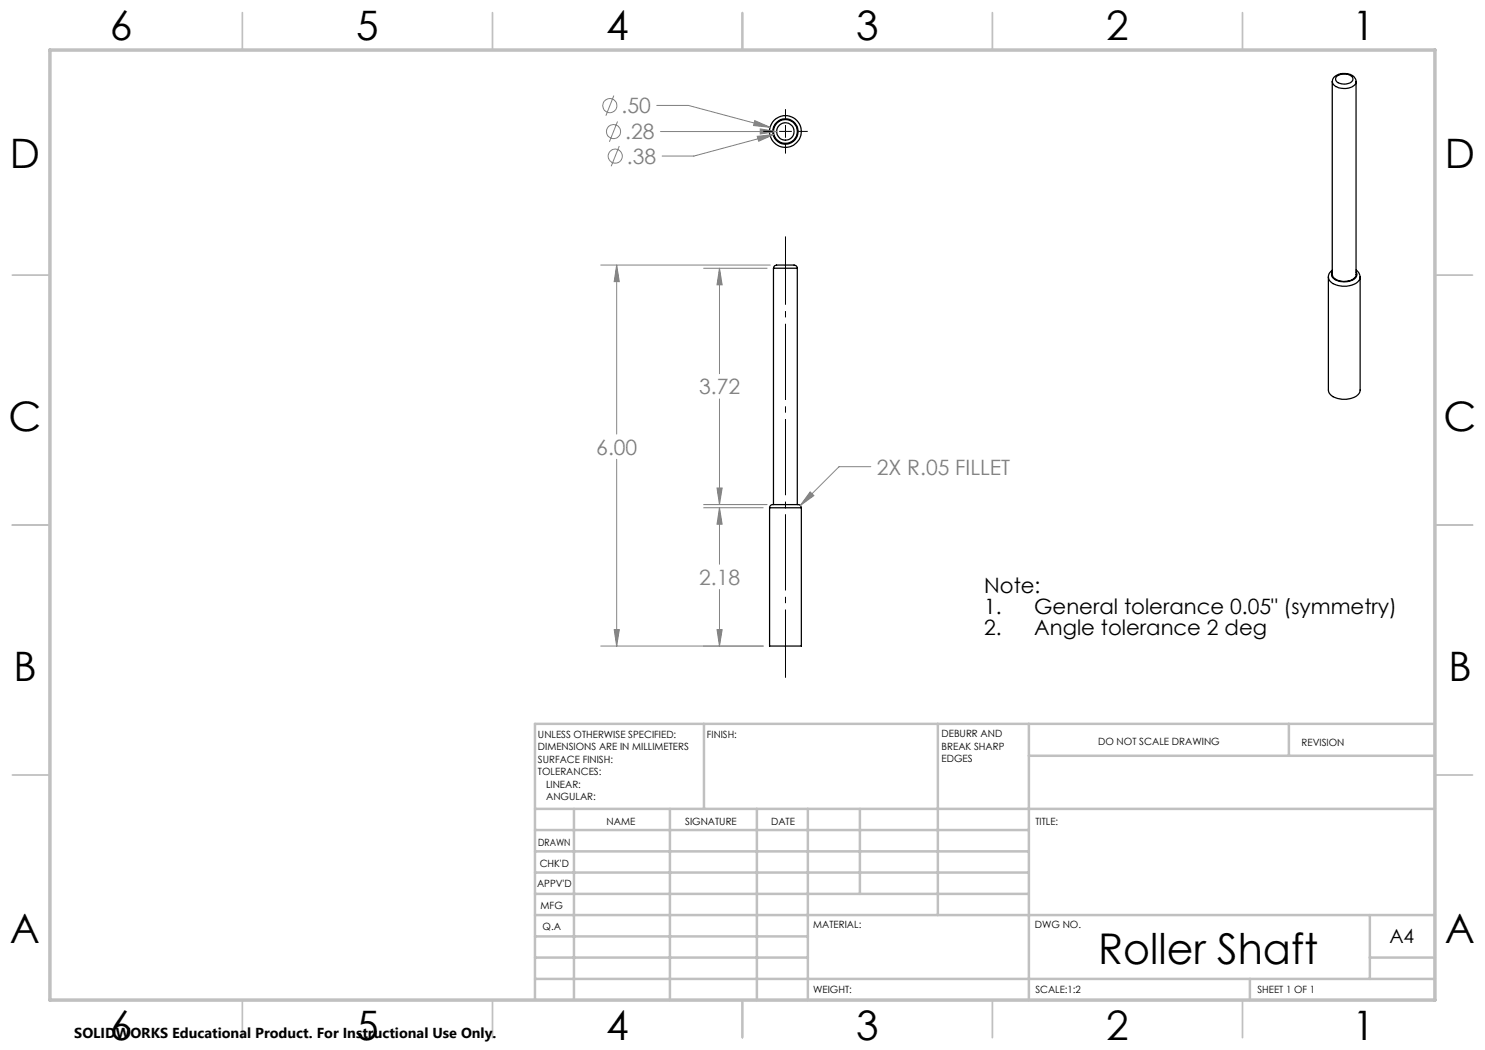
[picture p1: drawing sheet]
<svg xmlns="http://www.w3.org/2000/svg" width="297mm" height="210mm" viewBox="0 0 297 210" stroke-linecap="round" stroke-linejoin="round" font-family="sans-serif">
<g fill="none" stroke="#000" stroke-width=".25">
<path d="M266.5 16.3a2.03 2.03 0 0 0 2.2 1.4 2.13 2.13 0 0 0 2.5-1.4v38.6a1.91 1.91 0 0 1-2.1 1.4 2.37 2.37 0 0 1-2.6-1.3zM266.5 16.3a2.1 2.1 0 0 1 2.6-1.6 1.91 1.91 0 0 1 2.1 1.6M267.3 15.4a2.38 2.38 0 0 1 3.2 .1 1.07 1.07 0 0 1-1.2 1.3 1.86 1.86 0 0 1-2.2-.9zM154.7 53.6a1.13 1.13 0 0 1 1.5-.6 6.3 6.3 0 0 1 3.1 .2l.2 .4M154.7 53.6h4.8M154.7 53.6v47.3M159.5 53.6v47.3M265.7 55.4v22.6a2.36 2.36 0 0 0 2.3 1.8 3.8 3.8 0 0 0 3.9-1.3l.1-.5v-22.6M265.7 55.4a2.36 2.36 0 0 0 2.3 1.8 3.8 3.8 0 0 0 3.9-1.3l.1-.5M266.5 54l-.7 .7-.1 .7M266.5 54.4a1.29 1.29 0 0 0 1.2 1.8 3.3 3.3 0 0 0 3.6-.9l.1-.4-.2-.5M271.2 54l.5 .4 .3 1"/>
<path d="M153.9 101.6a.83 .83 0 0 1 1.2-.7h4.5a.63 .63 0 0 1 .7 .7M153.9 101.6v27.6h6.4v-27.6M153.9 101.6h6.4"/>
<circle cx="157.1" cy="26.3" r="2.38"/>
<circle cx="157.1" cy="26.3" r="2.55"/>
<circle cx="157.1" cy="26.3" r="3.2"/>
<circle cx="157.1" cy="26.3" r="1.75"/>
</g>
<path d="M120.2 53h33.9M123.3 53l.6 3.3h-1.1zM123.3 53v33.8M123.3 91.9v37.3M120.2 129.2h32.4" fill="none" stroke="#808080" stroke-width=".2"/>
<g fill="none" stroke="#c0c0c0" stroke-width=".35">
<path d="M48.5 2.5v7.5M98.5 2.5v7.5M148.5 2.5v7.5M198.5 2.5v7.5M248.5 2.5v7.5M2.5 55h7.5M287 55h7.5M2.5 105h7.5M287 105h7.5M2.5 155h7.5M287 155h7.5M48.5 200v7.5"/>
<path d="M98.5 200v7.5M148.5 200v7.5M198.5 200v7.5M248.5 200v7.5"/>
</g>
<g fill="none" stroke="#c0c0c0" stroke-width=".5">
<path d="M140.8 144.8v17M187.6 144.8v38.2M205.8 144.8v55.2M205.8 151.2h81.2M257.8 144.8v6.4M287 144.8h-180v55.2M107 161.8h180M107 178.8h98.8M107 174.5h98.8M107 170.3h98.8M107 166h98.8M114.8 161.8v38.2"/>
<path d="M134 161.8v38.2M151.4 161.8v38.2M161.6 161.8v38.2M172 161.8v17M107 195.8h180M107 191.5h54.6M107 187.3h54.6M107 183h180M250 195.8v4.2M274 191.5h13M274 183v12.8"/>
</g>
<path d="M10 10h277v190h-277z" fill="none" stroke="#c0c0c0" stroke-width=".7"/>
<path d="M123.3 53l.6 3.3h-1.1z" fill="#808080"/>
<path d="M122.8 125.9h1.1l-.6 3.3z" fill="none" stroke="#808080" stroke-width=".2"/>
<path d="M122.8 125.9h1.1l-.6 3.3z" fill="#808080"/>
<path d="M140.7 53.6h12.7M143.9 53.6l.5 3.4h-1zM143.9 53.6v21.1M143.9 79.8v21.1M140.7 100.9h12.7" fill="none" stroke="#808080" stroke-width=".2"/>
<path d="M143.9 53.6l.5 3.4h-1z" fill="#808080"/>
<path d="M143.4 97.6h1l-.5 3.3z" fill="none" stroke="#808080" stroke-width=".2"/>
<path d="M143.4 97.6h1l-.5 3.3z" fill="#808080"/>
<path d="M140.7 101.6h11.9M143.9 101.6l.5 3.2h-1zM143.9 101.6v11.2M143.9 117.9v11.3M140.7 129.2h11.9" fill="none" stroke="#808080" stroke-width=".2"/>
<path d="M143.9 101.6l.5 3.2h-1z" fill="#808080"/>
<path d="M143.4 125.9h1l-.5 3.3z" fill="none" stroke="#808080" stroke-width=".2"/>
<path d="M143.4 125.9h1l-.5 3.3z" fill="#808080"/>
<path d="M162 98.4l.8 .7-2.7 2zM174.2 93.3h-6.4l-7.7 7.8" fill="none" stroke="#808080" stroke-width=".2"/>
<path d="M162 98.4l.8 .7-2.7 2z" fill="#808080"/>
<g fill="none" stroke="#808080" stroke-width=".2">
<path d="M122.8 19.1l-1.6 4M131.3 21.1h6.4l16.3 4.4M151 24.1l3 1.4-3.3-.4z"/>
<circle cx="122" cy="21.1" r="1.4"/>
</g>
<path d="M157.1 47.3v88.3" fill="none" stroke="#000" stroke-width=".2" stroke-dasharray="15.2 1.3 1.3 1.3" stroke-dashoffset="1.6" stroke-linecap="butt"/>
<path d="M151 24.1l3 1.4-3.3-.4z" fill="#808080"/>
<g fill="none" stroke="#808080" stroke-width=".2">
<path d="M123.9 29.2l-1.7 4.1M151.4 27.3l3.4-.4-3.1 1.3zM154.8 26.9l-16 4.3h-6.4"/>
<circle cx="123" cy="31.2" r="1.41"/>
</g>
<path d="M151.4 27.3l3.4-.4-3.1 1.3z" fill="#808080"/>
<g fill="none" stroke="#808080" stroke-width=".2">
<path d="M123.5 24.3l-1.6 4.1M132.1 26.3h23.2M152 25.8l3.3 .5-3.3 .5z"/>
<circle cx="122.7" cy="26.3" r="1.4"/>
</g>
<path d="M152 25.8l3.3 .5-3.3 .5z" fill="#808080"/>
<path d="M154.6 26.3h-1.9M157.1 26.3v-1.3M157.1 26.3h-1.3M157.1 26.3v1.2M157.1 26.3h1.3M157.1 23.7v-1.9M157.1 28.8v1.9M159.6 26.3h1.9" fill="none" stroke="#000" stroke-width=".2" stroke-dasharray="15.2 1.3 1.3 1.3" stroke-linecap="butt"/>
<text font-size="8.5" x="219.6" y="192.7">Roller Shaft</text>
<g font-size="8.1">
<text x="22" y="8">6</text>
<text x="71.2" y="8">5</text>
<text x="121.2" y="8">4</text>
<text x="171.2" y="8">3</text>
<text x="221.2" y="8">2</text>
<text x="270.5" y="8">1</text>
<text x="2" y="33.6">D</text>
<text x="289" y="33.6">D</text>
<text x="1.7" y="86.1">C</text>
<text x="288.7" y="86.1">C</text>
<text x="2.7" y="136.1">B</text>
<text x="289.7" y="136.1">B</text>
<text x="2" y="188.6">A</text>
<text x="289" y="188.6">A</text>
<text x="22" y="208">6</text>
<text x="71.2" y="208">5</text>
<text x="121.2" y="208">4</text>
<text x="171.2" y="208">3</text>
<text x="221.2" y="208">2</text>
<text x="270.5" y="208">1</text>
</g>
<g font-size="4.2" fill="#808080">
<text x="124.3" y="22.7">.50</text>
<text x="125.1" y="27.9">.28</text>
<text x="125.4" y="32.8">.38</text>
<text x="139.8" y="78.9">3.72</text>
<text x="119.3" y="90.9">6.00</text>
<text x="175.4" y="94.9">2X R.05 FILLET</text>
<text x="139.8" y="117">2.18</text>
</g>
<g font-size="4.2">
<text x="196.8" y="118.6">Note:</text>
<text x="196.8" y="122.7">1.</text>
<text x="206.8" y="122.7">General tolerance 0.05&quot; (symmetry)</text>
<text x="196.8" y="126.9">2.</text>
<text x="206.8" y="126.9">Angle tolerance 2 deg</text>
</g>
<text font-size="3.9" x="277.9" y="188.5">A4</text>
<text font-size="2.9" x="14.9" y="207.6">SOLIDWORKS Educational Product. For Instructional Use Only.</text>
<g font-size="2">
<text x="107.6" y="147.6">UNLESS OTHERWISE SPECIFIED:</text>
<text x="141.4" y="147.6">FINISH:</text>
<text x="188.3" y="147.5">DEBURR AND</text>
<text x="188.3" y="150">BREAK SHARP</text>
<text x="219.6" y="149">DO NOT SCALE DRAWING</text>
<text x="260.3" y="149.2">REVISION</text>
<text x="107.6" y="150.1">DIMENSIONS ARE IN MILLIMETERS</text>
<text x="107.6" y="152.6">SURFACE FINISH:</text>
<text x="107.6" y="155.1">TOLERANCES:</text>
<text x="188.3" y="152.5">EDGES</text>
<text x="109.2" y="157.6">LINEAR:</text>
<text x="109.2" y="160.1">ANGULAR:</text>
<text x="121.3" y="165">NAME</text>
<text x="137" y="164.9">SIGNATURE</text>
<text x="154.2" y="164.9">DATE</text>
<text x="207.1" y="164.9">TITLE:</text>
<text x="107.6" y="169.1">DRAWN</text>
<text x="107.9" y="173.3">CHK'D</text>
<text x="107.4" y="177.4">APPV'D</text>
<text x="108.1" y="181.8">MFG</text>
<text x="108.5" y="186">Q.A</text>
<text x="162.6" y="185.5">MATERIAL:</text>
<text x="207" y="185.5">DWG NO.</text>
<text x="162.6" y="198.5">WEIGHT:</text>
<text x="207.1" y="198.6">SCALE:1:2</text>
<text x="251.5" y="198.6">SHEET 1 OF 1</text>
</g>
</svg>
